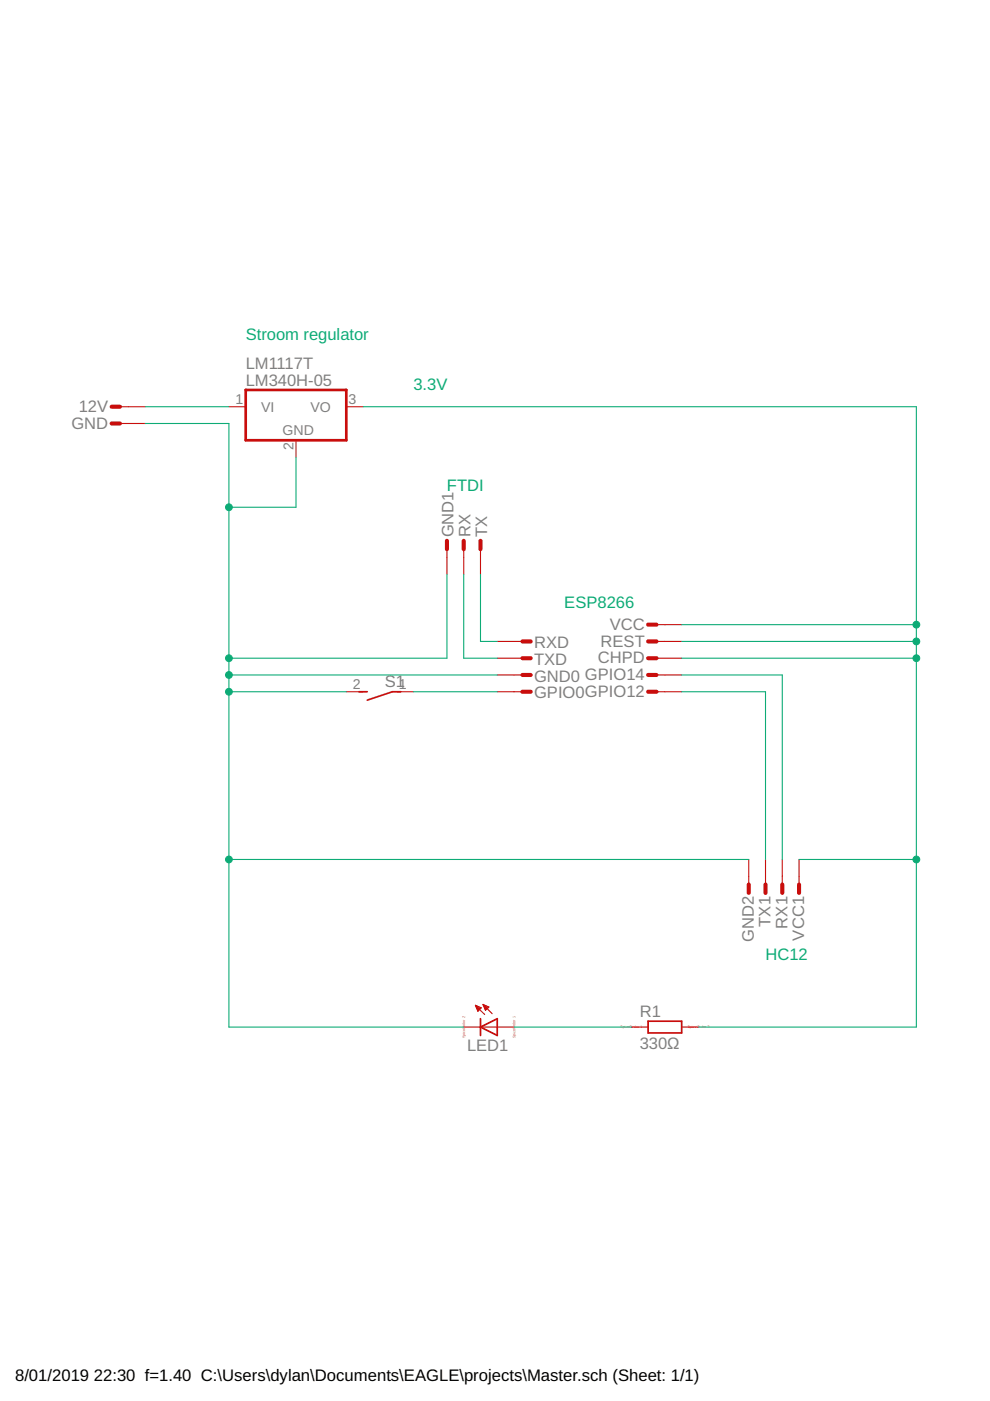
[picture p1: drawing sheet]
<?xml version="1.0" encoding="utf-8"?>
<!DOCTYPE eagle SYSTEM "eagle.dtd">
<eagle version="9.1.3">
<drawing>
<settings>
<setting alwaysvectorfont="no"/>
<setting verticaltext="up"/>
</settings>
<grid distance="0.1" unitdist="inch" unit="inch" style="dots" multiple="1" display="yes" altdistance="0.01" altunitdist="inch" altunit="inch"/>
<schematic xreflabel="%F%N/%S.%C%R" xrefpart="/%S.%C%R">
<libraries>
<library name="con-rib">
<symbols>
<symbol name="M">
<wire x1="0" y1="0" x2="1.27" y2="0" width="0.6096" layer="94"/>
<wire x1="2.54" y1="0" x2="1.27" y2="0" width="0.1524" layer="94"/>
<text x="-0.508" y="1.016" size="1.778" layer="95" rot="R180">&gt;NAME</text>
<text x="0.254" y="-2.413" size="1.778" layer="96">&gt;VALUE</text>
<pin name="ST" x="5.08" y="0" visible="off" length="short" direction="pas" rot="R180"/>
</symbol>
</symbols>
<devicesets>
<deviceset name="ST2,8" prefix="ST" uservalue="yes">
<gates>
<gate name="G$1" symbol="M" x="0" y="0"/>
</gates>
<devices>
<device name="" package="ST2,8">
<connects>
<connect gate="G$1" pin="ST" pad="1"/>
</connects>
<package3dinstances>
<package3dinstance package3d_urn="urn:adsk.eagle:package:9987/1"/>
</package3dinstances>
<technologies>
<technology name="">
<attribute name="MF" value="" constant="no"/>
<attribute name="MPN" value="" constant="no"/>
<attribute name="OC_FARNELL" value="unknown" constant="no"/>
<attribute name="OC_NEWARK" value="unknown" constant="no"/>
</technology>
</technologies>
</device>
</devices>
</deviceset>
</devicesets>
</library>
<library name="linear">
<symbols>
<symbol name="78XX">
<wire x1="-7.62" y1="-5.08" x2="7.62" y2="-5.08" width="0.4064" layer="94"/>
<wire x1="7.62" y1="-5.08" x2="7.62" y2="2.54" width="0.4064" layer="94"/>
<wire x1="7.62" y1="2.54" x2="-7.62" y2="2.54" width="0.4064" layer="94"/>
<wire x1="-7.62" y1="2.54" x2="-7.62" y2="-5.08" width="0.4064" layer="94"/>
<text x="-7.62" y="5.715" size="1.778" layer="95">&gt;NAME</text>
<text x="-7.62" y="3.175" size="1.778" layer="96">&gt;VALUE</text>
<text x="-2.032" y="-4.318" size="1.524" layer="95">GND</text>
<pin name="VI" x="-10.16" y="0" length="short" direction="in"/>
<pin name="GND" x="0" y="-7.62" visible="pad" length="short" direction="pas" rot="R90"/>
<pin name="VO" x="10.16" y="0" length="short" direction="pas" rot="R180"/>
</symbol>
</symbols>
<devicesets>
<deviceset name="LM340?-*" prefix="IC">
<gates>
<gate name="A" symbol="78XX" x="22.86" y="0"/>
</gates>
<devices>
<device name="LZ" package="TO92">
<connects>
<connect gate="A" pin="GND" pad="2"/>
<connect gate="A" pin="VI" pad="3"/>
<connect gate="A" pin="VO" pad="1"/>
</connects>
<package3dinstances>
<package3dinstance package3d_urn="urn:adsk.eagle:package:16416/2"/>
</package3dinstances>
<technologies>
<technology name="05"/>
<technology name="08"/>
<technology name="12"/>
<technology name="15"/>
<technology name="18"/>
<technology name="24"/>
</technologies>
</device>
<device name="H" package="TO220H">
<connects>
<connect gate="A" pin="GND" pad="2"/>
<connect gate="A" pin="VI" pad="1"/>
<connect gate="A" pin="VO" pad="3"/>
</connects>
<package3dinstances>
<package3dinstance package3d_urn="urn:adsk.eagle:package:16414/1"/>
</package3dinstances>
<technologies>
<technology name="05"/>
<technology name="08"/>
<technology name="12"/>
<technology name="15"/>
<technology name="18"/>
<technology name="24"/>
</technologies>
</device>
<device name="MP" package="SOT223">
<connects>
<connect gate="A" pin="GND" pad="4"/>
<connect gate="A" pin="VI" pad="1"/>
<connect gate="A" pin="VO" pad="3"/>
</connects>
<package3dinstances>
<package3dinstance package3d_urn="urn:adsk.eagle:package:16418/2"/>
</package3dinstances>
<technologies>
<technology name="05"/>
</technologies>
</device>
<device name="S" package="TO263-3">
<connects>
<connect gate="A" pin="GND" pad="TAB"/>
<connect gate="A" pin="VI" pad="1"/>
<connect gate="A" pin="VO" pad="3"/>
</connects>
<package3dinstances>
<package3dinstance package3d_urn="urn:adsk.eagle:package:16425/2"/>
</package3dinstances>
<technologies>
<technology name="05"/>
<technology name="12"/>
</technologies>
</device>
</devices>
</deviceset>
</devicesets>
</library>
<library name="eagle-ltspice">
<symbols>
<symbol name="R">
<wire x1="-2.54" y1="-0.889" x2="2.54" y2="-0.889" width="0.254" layer="94"/>
<wire x1="2.54" y1="0.889" x2="-2.54" y2="0.889" width="0.254" layer="94"/>
<wire x1="2.54" y1="-0.889" x2="2.54" y2="0.889" width="0.254" layer="94"/>
<wire x1="-2.54" y1="-0.889" x2="-2.54" y2="0.889" width="0.254" layer="94"/>
<pin name="1" x="-5.08" y="0" visible="off" length="short" direction="pas" swaplevel="1"/>
<pin name="2" x="5.08" y="0" visible="off" length="short" direction="pas" swaplevel="1" rot="R180"/>
<text x="-3.81" y="1.4986" size="1.778" layer="95">&gt;NAME</text>
<text x="-3.81" y="-3.302" size="1.778" layer="96">&gt;VALUE</text>
<text x="-5.08" y="0" size="0.4064" layer="99" align="center">SpiceOrder 1</text>
<text x="5.08" y="0" size="0.4064" layer="99" align="center">SpiceOrder 2</text>
</symbol>
<symbol name="LED_LED">
<wire x1="1.27" y1="0" x2="0" y2="-2.54" width="0.254" layer="94"/>
<wire x1="0" y1="-2.54" x2="-1.27" y2="0" width="0.254" layer="94"/>
<wire x1="1.27" y1="-2.54" x2="0" y2="-2.54" width="0.254" layer="94"/>
<wire x1="0" y1="-2.54" x2="-1.27" y2="-2.54" width="0.254" layer="94"/>
<wire x1="1.27" y1="0" x2="0" y2="0" width="0.254" layer="94"/>
<wire x1="0" y1="0" x2="-1.27" y2="0" width="0.254" layer="94"/>
<wire x1="0" y1="0" x2="0" y2="-2.54" width="0.1524" layer="94"/>
<wire x1="-2.032" y1="-0.762" x2="-3.429" y2="-2.159" width="0.1524" layer="94"/>
<wire x1="-1.905" y1="-1.905" x2="-3.302" y2="-3.302" width="0.1524" layer="94"/>
<pin name="A" x="0" y="2.54" visible="off" length="short" direction="pas" rot="R270"/>
<pin name="C" x="0" y="-5.08" visible="off" length="short" direction="pas" rot="R90"/>
<text x="3.556" y="-4.572" size="1.778" layer="95" rot="R90">&gt;NAME</text>
<text x="5.715" y="-4.572" size="1.778" layer="96" rot="R90">&gt;VALUE</text>
<text x="0" y="-5.08" size="0.4064" layer="99" align="center">SpiceOrder 2</text>
<text x="0" y="2.54" size="0.4064" layer="99" align="center">SpiceOrder 1</text>
<polygon width="0.1524" layer="94">
<vertex x="-3.429" y="-2.159"/>
<vertex x="-3.048" y="-1.27"/>
<vertex x="-2.54" y="-1.778"/>
</polygon>
<polygon width="0.1524" layer="94">
<vertex x="-3.302" y="-3.302"/>
<vertex x="-2.921" y="-2.413"/>
<vertex x="-2.413" y="-2.921"/>
</polygon>
</symbol>
</symbols>
<devicesets>
<deviceset name="R" prefix="R" uservalue="yes">
<gates>
<gate name="G$1" symbol="R" x="0" y="0"/>
</gates>
<devices>
<device name="0204/7" package="0204/7">
<connects>
<connect gate="G$1" pin="1" pad="1"/>
<connect gate="G$1" pin="2" pad="2"/>
</connects>
<package3dinstances>
<package3dinstance package3d_urn="urn:adsk.eagle:package:13274/1"/>
</package3dinstances>
<technologies>
<technology name="">
<attribute name="SPICEMODEL" value="NONE" constant="no"/>
<attribute name="SPICEPREFIX" value="R" constant="no"/>
</technology>
</technologies>
</device>
<device name="0207/10" package="0207/10">
<connects>
<connect gate="G$1" pin="1" pad="1"/>
<connect gate="G$1" pin="2" pad="2"/>
</connects>
<package3dinstances>
<package3dinstance package3d_urn="urn:adsk.eagle:package:13275/1"/>
</package3dinstances>
<technologies>
<technology name="">
<attribute name="SPICEMODEL" value="NONE" constant="no"/>
<attribute name="SPICEPREFIX" value="R" constant="no"/>
</technology>
</technologies>
</device>
<device name="R0201" package="R0201">
<connects>
<connect gate="G$1" pin="1" pad="1"/>
<connect gate="G$1" pin="2" pad="2"/>
</connects>
<package3dinstances>
<package3dinstance package3d_urn="urn:adsk.eagle:package:13294/1"/>
</package3dinstances>
<technologies>
<technology name="">
<attribute name="SPICEMODEL" value="NONE" constant="no"/>
<attribute name="SPICEPREFIX" value="R" constant="no"/>
</technology>
</technologies>
</device>
<device name="R0402" package="R0402">
<connects>
<connect gate="G$1" pin="1" pad="1"/>
<connect gate="G$1" pin="2" pad="2"/>
</connects>
<package3dinstances>
<package3dinstance package3d_urn="urn:adsk.eagle:package:13296/1"/>
</package3dinstances>
<technologies>
<technology name="">
<attribute name="SPICEMODEL" value="NONE" constant="no"/>
<attribute name="SPICEPREFIX" value="R" constant="no"/>
</technology>
</technologies>
</device>
<device name="R0603" package="R0603">
<connects>
<connect gate="G$1" pin="1" pad="1"/>
<connect gate="G$1" pin="2" pad="2"/>
</connects>
<package3dinstances>
<package3dinstance package3d_urn="urn:adsk.eagle:package:13302/1"/>
</package3dinstances>
<technologies>
<technology name="">
<attribute name="SPICEMODEL" value="NONE" constant="no"/>
<attribute name="SPICEPREFIX" value="R" constant="no"/>
</technology>
</technologies>
</device>
<device name="" package="R0805">
<connects>
<connect gate="G$1" pin="1" pad="1"/>
<connect gate="G$1" pin="2" pad="2"/>
</connects>
<package3dinstances>
<package3dinstance package3d_urn="urn:adsk.eagle:package:13300/1"/>
</package3dinstances>
<technologies>
<technology name="">
<attribute name="SPICEMODEL" value="NONE" constant="no"/>
<attribute name="SPICEPREFIX" value="R" constant="no"/>
</technology>
</technologies>
</device>
<device name="R1005" package="R1005">
<connects>
<connect gate="G$1" pin="1" pad="1"/>
<connect gate="G$1" pin="2" pad="2"/>
</connects>
<package3dinstances>
<package3dinstance package3d_urn="urn:adsk.eagle:package:13297/1"/>
</package3dinstances>
<technologies>
<technology name="">
<attribute name="SPICEMODEL" value="NONE" constant="no"/>
<attribute name="SPICEPREFIX" value="R" constant="no"/>
</technology>
</technologies>
</device>
<device name="R1206" package="R1206">
<connects>
<connect gate="G$1" pin="1" pad="1"/>
<connect gate="G$1" pin="2" pad="2"/>
</connects>
<package3dinstances>
<package3dinstance package3d_urn="urn:adsk.eagle:package:13301/1"/>
</package3dinstances>
<technologies>
<technology name="">
<attribute name="SPICEMODEL" value="NONE" constant="no"/>
<attribute name="SPICEPREFIX" value="R" constant="no"/>
</technology>
</technologies>
</device>
<device name="R1210" package="R1210">
<connects>
<connect gate="G$1" pin="1" pad="1"/>
<connect gate="G$1" pin="2" pad="2"/>
</connects>
<package3dinstances>
<package3dinstance package3d_urn="urn:adsk.eagle:package:13299/1"/>
</package3dinstances>
<technologies>
<technology name="">
<attribute name="SPICEMODEL" value="NONE" constant="no"/>
<attribute name="SPICEPREFIX" value="R" constant="no"/>
</technology>
</technologies>
</device>
<device name="R1218" package="R1218">
<connects>
<connect gate="G$1" pin="1" pad="1"/>
<connect gate="G$1" pin="2" pad="2"/>
</connects>
<package3dinstances>
<package3dinstance package3d_urn="urn:adsk.eagle:package:13303/1"/>
</package3dinstances>
<technologies>
<technology name="">
<attribute name="SPICEMODEL" value="NONE" constant="no"/>
<attribute name="SPICEPREFIX" value="R" constant="no"/>
</technology>
</technologies>
</device>
<device name="R2010" package="R2010">
<connects>
<connect gate="G$1" pin="1" pad="1"/>
<connect gate="G$1" pin="2" pad="2"/>
</connects>
<package3dinstances>
<package3dinstance package3d_urn="urn:adsk.eagle:package:13309/1"/>
</package3dinstances>
<technologies>
<technology name="">
<attribute name="SPICEMODEL" value="NONE" constant="no"/>
<attribute name="SPICEPREFIX" value="R" constant="no"/>
</technology>
</technologies>
</device>
<device name="R2012" package="R2012">
<connects>
<connect gate="G$1" pin="1" pad="1"/>
<connect gate="G$1" pin="2" pad="2"/>
</connects>
<package3dinstances>
<package3dinstance package3d_urn="urn:adsk.eagle:package:13306/1"/>
</package3dinstances>
<technologies>
<technology name="">
<attribute name="SPICEMODEL" value="NONE" constant="no"/>
<attribute name="SPICEPREFIX" value="R" constant="no"/>
</technology>
</technologies>
</device>
<device name="R2512" package="R2512">
<connects>
<connect gate="G$1" pin="1" pad="1"/>
<connect gate="G$1" pin="2" pad="2"/>
</connects>
<package3dinstances>
<package3dinstance package3d_urn="urn:adsk.eagle:package:13304/1"/>
</package3dinstances>
<technologies>
<technology name="">
<attribute name="SPICEMODEL" value="NONE" constant="no"/>
<attribute name="SPICEPREFIX" value="R" constant="no"/>
</technology>
</technologies>
</device>
<device name="R3216" package="R3216">
<connects>
<connect gate="G$1" pin="1" pad="1"/>
<connect gate="G$1" pin="2" pad="2"/>
</connects>
<package3dinstances>
<package3dinstance package3d_urn="urn:adsk.eagle:package:13305/1"/>
</package3dinstances>
<technologies>
<technology name="">
<attribute name="SPICEMODEL" value="NONE" constant="no"/>
<attribute name="SPICEPREFIX" value="R" constant="no"/>
</technology>
</technologies>
</device>
<device name="R3225" package="R3225">
<connects>
<connect gate="G$1" pin="1" pad="1"/>
<connect gate="G$1" pin="2" pad="2"/>
</connects>
<package3dinstances>
<package3dinstance package3d_urn="urn:adsk.eagle:package:13311/1"/>
</package3dinstances>
<technologies>
<technology name="">
<attribute name="SPICEMODEL" value="NONE" constant="no"/>
<attribute name="SPICEPREFIX" value="R" constant="no"/>
</technology>
</technologies>
</device>
<device name="R4527" package="R4527">
<connects>
<connect gate="G$1" pin="1" pad="1"/>
<connect gate="G$1" pin="2" pad="2"/>
</connects>
<package3dinstances>
<package3dinstance package3d_urn="urn:adsk.eagle:package:13310/1"/>
</package3dinstances>
<technologies>
<technology name="">
<attribute name="SPICEMODEL" value="NONE" constant="no"/>
<attribute name="SPICEPREFIX" value="R" constant="no"/>
</technology>
</technologies>
</device>
<device name="R5025" package="R5025">
<connects>
<connect gate="G$1" pin="1" pad="1"/>
<connect gate="G$1" pin="2" pad="2"/>
</connects>
<package3dinstances>
<package3dinstance package3d_urn="urn:adsk.eagle:package:13308/1"/>
</package3dinstances>
<technologies>
<technology name="">
<attribute name="SPICEMODEL" value="NONE" constant="no"/>
<attribute name="SPICEPREFIX" value="R" constant="no"/>
</technology>
</technologies>
</device>
<device name="R6332" package="R6332">
<connects>
<connect gate="G$1" pin="1" pad="1"/>
<connect gate="G$1" pin="2" pad="2"/>
</connects>
<package3dinstances>
<package3dinstance package3d_urn="urn:adsk.eagle:package:13307/1"/>
</package3dinstances>
<technologies>
<technology name="">
<attribute name="SPICEMODEL" value="NONE" constant="no"/>
<attribute name="SPICEPREFIX" value="R" constant="no"/>
</technology>
</technologies>
</device>
</devices>
</deviceset>
<deviceset name="LED_E" prefix="LED" uservalue="yes">
<gates>
<gate name="G$1" symbol="LED_LED" x="0" y="0"/>
</gates>
<devices>
<device name="" package="LED_1206">
<connects>
<connect gate="G$1" pin="A" pad="A"/>
<connect gate="G$1" pin="C" pad="C"/>
</connects>
<package3dinstances>
<package3dinstance package3d_urn="urn:adsk.eagle:package:13319/1"/>
</package3dinstances>
<technologies>
<technology name="">
<attribute name="SPICEMODEL" value="NONE" constant="no"/>
<attribute name="SPICEPREFIX" value="D" constant="no"/>
<attribute name="SPICETYPE" value="diode" constant="no"/>
</technology>
</technologies>
</device>
<device name="LD260" package="LED_LD260">
<connects>
<connect gate="G$1" pin="A" pad="A"/>
<connect gate="G$1" pin="C" pad="K"/>
</connects>
<package3dinstances>
<package3dinstance package3d_urn="urn:adsk.eagle:package:13313/1"/>
</package3dinstances>
<technologies>
<technology name="">
<attribute name="SPICEMODEL" value="NONE" constant="no"/>
<attribute name="SPICEPREFIX" value="D" constant="no"/>
<attribute name="SPICETYPE" value="diode" constant="no"/>
</technology>
</technologies>
</device>
<device name="SML0603" package="LED_SML0603">
<connects>
<connect gate="G$1" pin="A" pad="A"/>
<connect gate="G$1" pin="C" pad="C"/>
</connects>
<package3dinstances>
<package3dinstance package3d_urn="urn:adsk.eagle:package:13315/1"/>
</package3dinstances>
<technologies>
<technology name="">
<attribute name="SPICEMODEL" value="NONE" constant="no"/>
<attribute name="SPICEPREFIX" value="D" constant="no"/>
<attribute name="SPICETYPE" value="diode" constant="no"/>
</technology>
</technologies>
</device>
</devices>
</deviceset>
</devicesets>
</library>
<library name="switch-dil">
<symbols>
<symbol name="S+V">
<wire x1="0" y1="-3.175" x2="0" y2="-1.905" width="0.254" layer="94"/>
<wire x1="0" y1="-1.905" x2="-1.27" y2="1.905" width="0.254" layer="94"/>
<wire x1="0" y1="1.905" x2="0" y2="3.175" width="0.254" layer="94"/>
<text x="2.54" y="-3.81" size="1.778" layer="95" rot="R90">&gt;NAME</text>
<text x="5.08" y="-3.81" size="1.778" layer="96" rot="R90">&gt;VALUE</text>
<pin name="1" x="0" y="-5.08" visible="pad" length="short" direction="pas" rot="R90"/>
<pin name="2" x="0" y="5.08" visible="pad" length="short" direction="pas" rot="R270"/>
</symbol>
</symbols>
<devicesets>
<deviceset name="DS01E" prefix="S" uservalue="yes">
<gates>
<gate name="1" symbol="S+V" x="0" y="0"/>
</gates>
<devices>
<device name="" package="DS-01">
<connects>
<connect gate="1" pin="1" pad="1"/>
<connect gate="1" pin="2" pad="2"/>
</connects>
<package3dinstances>
<package3dinstance package3d_urn="urn:adsk.eagle:package:27201/2"/>
</package3dinstances>
<technologies>
<technology name="">
<attribute name="MF" value="" constant="no"/>
<attribute name="MPN" value="" constant="no"/>
<attribute name="OC_FARNELL" value="unknown" constant="no"/>
<attribute name="OC_NEWARK" value="unknown" constant="no"/>
</technology>
</technologies>
</device>
</devices>
</deviceset>
</devicesets>
</library>
</libraries>
<attributes>
</attributes>
<variantdefs>
</variantdefs>
<classes>
<class number="0" name="default" width="0" drill="0">
</class>
</classes>
<parts>
<part name="LM1117T" library="linear" deviceset="LM340?-*" device="H" package3d_urn="urn:adsk.eagle:package:16414/1" technology="05"/>
<part name="GND" library="con-rib" deviceset="ST2,8" device="" package3d_urn="urn:adsk.eagle:package:9987/1"/>
<part name="12V" library="con-rib" deviceset="ST2,8" device="" package3d_urn="urn:adsk.eagle:package:9987/1"/>
<part name="REST" library="con-rib" deviceset="ST2,8" device="" package3d_urn="urn:adsk.eagle:package:9987/1"/>
<part name="CHPD" library="con-rib" deviceset="ST2,8" device="" package3d_urn="urn:adsk.eagle:package:9987/1"/>
<part name="GPIO14" library="con-rib" deviceset="ST2,8" device="" package3d_urn="urn:adsk.eagle:package:9987/1"/>
<part name="GPIO12" library="con-rib" deviceset="ST2,8" device="" package3d_urn="urn:adsk.eagle:package:9987/1"/>
<part name="VCC" library="con-rib" deviceset="ST2,8" device="" package3d_urn="urn:adsk.eagle:package:9987/1"/>
<part name="TXD" library="con-rib" deviceset="ST2,8" device="" package3d_urn="urn:adsk.eagle:package:9987/1"/>
<part name="RXD" library="con-rib" deviceset="ST2,8" device="" package3d_urn="urn:adsk.eagle:package:9987/1"/>
<part name="GPIO0" library="con-rib" deviceset="ST2,8" device="" package3d_urn="urn:adsk.eagle:package:9987/1"/>
<part name="GND0" library="con-rib" deviceset="ST2,8" device="" package3d_urn="urn:adsk.eagle:package:9987/1"/>
<part name="GND1" library="con-rib" deviceset="ST2,8" device="" package3d_urn="urn:adsk.eagle:package:9987/1"/>
<part name="RX" library="con-rib" deviceset="ST2,8" device="" package3d_urn="urn:adsk.eagle:package:9987/1"/>
<part name="TX" library="con-rib" deviceset="ST2,8" device="" package3d_urn="urn:adsk.eagle:package:9987/1"/>
<part name="GND2" library="con-rib" deviceset="ST2,8" device="" package3d_urn="urn:adsk.eagle:package:9987/1"/>
<part name="RX1" library="con-rib" deviceset="ST2,8" device="" package3d_urn="urn:adsk.eagle:package:9987/1"/>
<part name="TX1" library="con-rib" deviceset="ST2,8" device="" package3d_urn="urn:adsk.eagle:package:9987/1"/>
<part name="VCC1" library="con-rib" deviceset="ST2,8" device="" package3d_urn="urn:adsk.eagle:package:9987/1"/>
<part name="R1" library="eagle-ltspice" deviceset="R" device="0204/7" package3d_urn="urn:adsk.eagle:package:13274/1" value="330Ω"/>
<part name="LED1" library="eagle-ltspice" deviceset="LED_E" device="LD260" package3d_urn="urn:adsk.eagle:package:13313/1"/>
<part name="S1" library="switch-dil" deviceset="DS01E" device="" package3d_urn="urn:adsk.eagle:package:27201/2"/>
</parts>
<sheets>
<sheet>
<plain>
<text x="124.46" y="106.68" size="1.778" layer="91">3.3V</text>
<text x="177.8" y="20.32" size="1.778" layer="91">HC12</text>
<text x="129.54" y="91.44" size="1.778" layer="91">FTDI</text>
<text x="147.32" y="73.66" size="1.778" layer="91">ESP8266</text>
<text x="99.06" y="114.3" size="1.778" layer="91">Stroom regulator</text>
</plain>
<instances>
<instance part="LM1117T" gate="A" x="106.68" y="104.14"/>
<instance part="GND" gate="G$1" x="78.74" y="101.6"/>
<instance part="12V" gate="G$1" x="78.74" y="104.14"/>
<instance part="REST" gate="G$1" x="160.02" y="68.58"/>
<instance part="CHPD" gate="G$1" x="160.02" y="66.04"/>
<instance part="GPIO14" gate="G$1" x="160.02" y="63.5"/>
<instance part="GPIO12" gate="G$1" x="160.02" y="60.96"/>
<instance part="VCC" gate="G$1" x="160.02" y="71.12"/>
<instance part="TXD" gate="G$1" x="142.24" y="66.04" rot="R180"/>
<instance part="RXD" gate="G$1" x="142.24" y="68.58" rot="R180"/>
<instance part="GPIO0" gate="G$1" x="142.24" y="60.96" rot="R180"/>
<instance part="GND0" gate="G$1" x="142.24" y="63.5" rot="R180"/>
<instance part="GND1" gate="G$1" x="129.54" y="83.82" rot="R270"/>
<instance part="RX" gate="G$1" x="132.08" y="83.82" rot="R270"/>
<instance part="TX" gate="G$1" x="134.62" y="83.82" rot="R270"/>
<instance part="GND2" gate="G$1" x="175.26" y="30.48" rot="R90"/>
<instance part="RX1" gate="G$1" x="180.34" y="30.48" rot="R90"/>
<instance part="TX1" gate="G$1" x="177.8" y="30.48" rot="R90"/>
<instance part="VCC1" gate="G$1" x="182.88" y="30.48" rot="R90"/>
<instance part="R1" gate="G$1" x="162.56" y="10.16"/>
<instance part="LED1" gate="G$1" x="137.16" y="10.16" rot="R270"/>
<instance part="S1" gate="1" x="119.38" y="60.96" rot="R90"/>
</instances>
<busses>
</busses>
<nets>
<net name="N$11" class="0">
<segment>
<pinref part="GND" gate="G$1" pin="ST"/>
<wire x1="83.82" y1="101.6" x2="96.52" y2="101.6" width="0.1524" layer="91"/>
<wire x1="96.52" y1="101.6" x2="96.52" y2="88.9" width="0.1524" layer="91"/>
<pinref part="LM1117T" gate="A" pin="GND"/>
<wire x1="106.68" y1="88.9" x2="106.68" y2="96.52" width="0.1524" layer="91"/>
<wire x1="106.68" y1="88.9" x2="96.52" y2="88.9" width="0.1524" layer="91"/>
<junction x="96.52" y="88.9"/>
<wire x1="96.52" y1="88.9" x2="96.52" y2="66.04" width="0.1524" layer="91"/>
<pinref part="LED1" gate="G$1" pin="C"/>
<wire x1="96.52" y1="66.04" x2="96.52" y2="63.5" width="0.1524" layer="91"/>
<wire x1="96.52" y1="63.5" x2="96.52" y2="60.96" width="0.1524" layer="91"/>
<wire x1="96.52" y1="60.96" x2="96.52" y2="35.56" width="0.1524" layer="91"/>
<wire x1="96.52" y1="35.56" x2="96.52" y2="10.16" width="0.1524" layer="91"/>
<wire x1="96.52" y1="10.16" x2="132.08" y2="10.16" width="0.1524" layer="91"/>
<pinref part="GND2" gate="G$1" pin="ST"/>
<wire x1="175.26" y1="35.56" x2="96.52" y2="35.56" width="0.1524" layer="91"/>
<pinref part="S1" gate="1" pin="2"/>
<wire x1="114.3" y1="60.96" x2="96.52" y2="60.96" width="0.1524" layer="91"/>
<pinref part="GND0" gate="G$1" pin="ST"/>
<wire x1="96.52" y1="63.5" x2="137.16" y2="63.5" width="0.1524" layer="91"/>
<pinref part="GND1" gate="G$1" pin="ST"/>
<wire x1="129.54" y1="78.74" x2="129.54" y2="66.04" width="0.1524" layer="91"/>
<wire x1="129.54" y1="66.04" x2="96.52" y2="66.04" width="0.1524" layer="91"/>
<junction x="96.52" y="60.96"/>
<junction x="96.52" y="63.5"/>
<junction x="96.52" y="66.04"/>
<junction x="96.52" y="35.56"/>
</segment>
</net>
<net name="N$14" class="0">
<segment>
<pinref part="LM1117T" gate="A" pin="VO"/>
<wire x1="116.84" y1="104.14" x2="200.66" y2="104.14" width="0.1524" layer="91"/>
<wire x1="200.66" y1="104.14" x2="200.66" y2="71.12" width="0.1524" layer="91"/>
<pinref part="R1" gate="G$1" pin="2"/>
<wire x1="200.66" y1="71.12" x2="200.66" y2="68.58" width="0.1524" layer="91"/>
<wire x1="200.66" y1="68.58" x2="200.66" y2="66.04" width="0.1524" layer="91"/>
<wire x1="200.66" y1="66.04" x2="200.66" y2="35.56" width="0.1524" layer="91"/>
<wire x1="200.66" y1="35.56" x2="200.66" y2="10.16" width="0.1524" layer="91"/>
<wire x1="167.64" y1="10.16" x2="200.66" y2="10.16" width="0.1524" layer="91"/>
<pinref part="VCC1" gate="G$1" pin="ST"/>
<wire x1="182.88" y1="35.56" x2="200.66" y2="35.56" width="0.1524" layer="91"/>
<pinref part="CHPD" gate="G$1" pin="ST"/>
<wire x1="165.1" y1="66.04" x2="200.66" y2="66.04" width="0.1524" layer="91"/>
<pinref part="REST" gate="G$1" pin="ST"/>
<wire x1="165.1" y1="68.58" x2="200.66" y2="68.58" width="0.1524" layer="91"/>
<pinref part="VCC" gate="G$1" pin="ST"/>
<wire x1="165.1" y1="71.12" x2="200.66" y2="71.12" width="0.1524" layer="91"/>
<junction x="200.66" y="68.58"/>
<junction x="200.66" y="71.12"/>
<junction x="200.66" y="66.04"/>
<junction x="200.66" y="35.56"/>
</segment>
</net>
<net name="N$20" class="0">
<segment>
<pinref part="12V" gate="G$1" pin="ST"/>
<pinref part="LM1117T" gate="A" pin="VI"/>
<wire x1="83.82" y1="104.14" x2="96.52" y2="104.14" width="0.1524" layer="91"/>
</segment>
</net>
<net name="N$1" class="0">
<segment>
<pinref part="LED1" gate="G$1" pin="A"/>
<pinref part="R1" gate="G$1" pin="1"/>
<wire x1="139.7" y1="10.16" x2="157.48" y2="10.16" width="0.1524" layer="91"/>
</segment>
</net>
<net name="N$2" class="0">
<segment>
<pinref part="GPIO12" gate="G$1" pin="ST"/>
<wire x1="165.1" y1="60.96" x2="177.8" y2="60.96" width="0.1524" layer="91"/>
<pinref part="TX1" gate="G$1" pin="ST"/>
<wire x1="177.8" y1="60.96" x2="177.8" y2="35.56" width="0.1524" layer="91"/>
</segment>
</net>
<net name="N$3" class="0">
<segment>
<pinref part="RX1" gate="G$1" pin="ST"/>
<wire x1="180.34" y1="35.56" x2="180.34" y2="63.5" width="0.1524" layer="91"/>
<pinref part="GPIO14" gate="G$1" pin="ST"/>
<wire x1="180.34" y1="63.5" x2="165.1" y2="63.5" width="0.1524" layer="91"/>
</segment>
</net>
<net name="N$4" class="0">
<segment>
<pinref part="S1" gate="1" pin="1"/>
<pinref part="GPIO0" gate="G$1" pin="ST"/>
<wire x1="124.46" y1="60.96" x2="137.16" y2="60.96" width="0.1524" layer="91"/>
</segment>
</net>
<net name="N$5" class="0">
<segment>
<pinref part="TXD" gate="G$1" pin="ST"/>
<pinref part="RX" gate="G$1" pin="ST"/>
<wire x1="137.16" y1="66.04" x2="132.08" y2="66.04" width="0.1524" layer="91"/>
<wire x1="132.08" y1="66.04" x2="132.08" y2="78.74" width="0.1524" layer="91"/>
</segment>
</net>
<net name="N$6" class="0">
<segment>
<pinref part="RXD" gate="G$1" pin="ST"/>
<wire x1="137.16" y1="68.58" x2="134.62" y2="68.58" width="0.1524" layer="91"/>
<pinref part="TX" gate="G$1" pin="ST"/>
<wire x1="134.62" y1="68.58" x2="134.62" y2="78.74" width="0.1524" layer="91"/>
</segment>
</net>
</nets>
</sheet>
</sheets>
</schematic>
</drawing>
<compatibility>
<note version="8.2" severity="warning">
Since Version 8.2, EAGLE supports online libraries. The ids
of those online libraries will not be understood (or retained)
with this version.
</note>
<note version="8.3" severity="warning">
Since Version 8.3, EAGLE supports URNs for individual library
assets (packages, symbols, and devices). The URNs of those assets
will not be understood (or retained) with this version.
</note>
<note version="8.3" severity="warning">
Since Version 8.3, EAGLE supports the association of 3D packages
with devices in libraries, schematics, and board files. Those 3D
packages will not be understood (or retained) with this version.
</note>
</compatibility>
</eagle>
